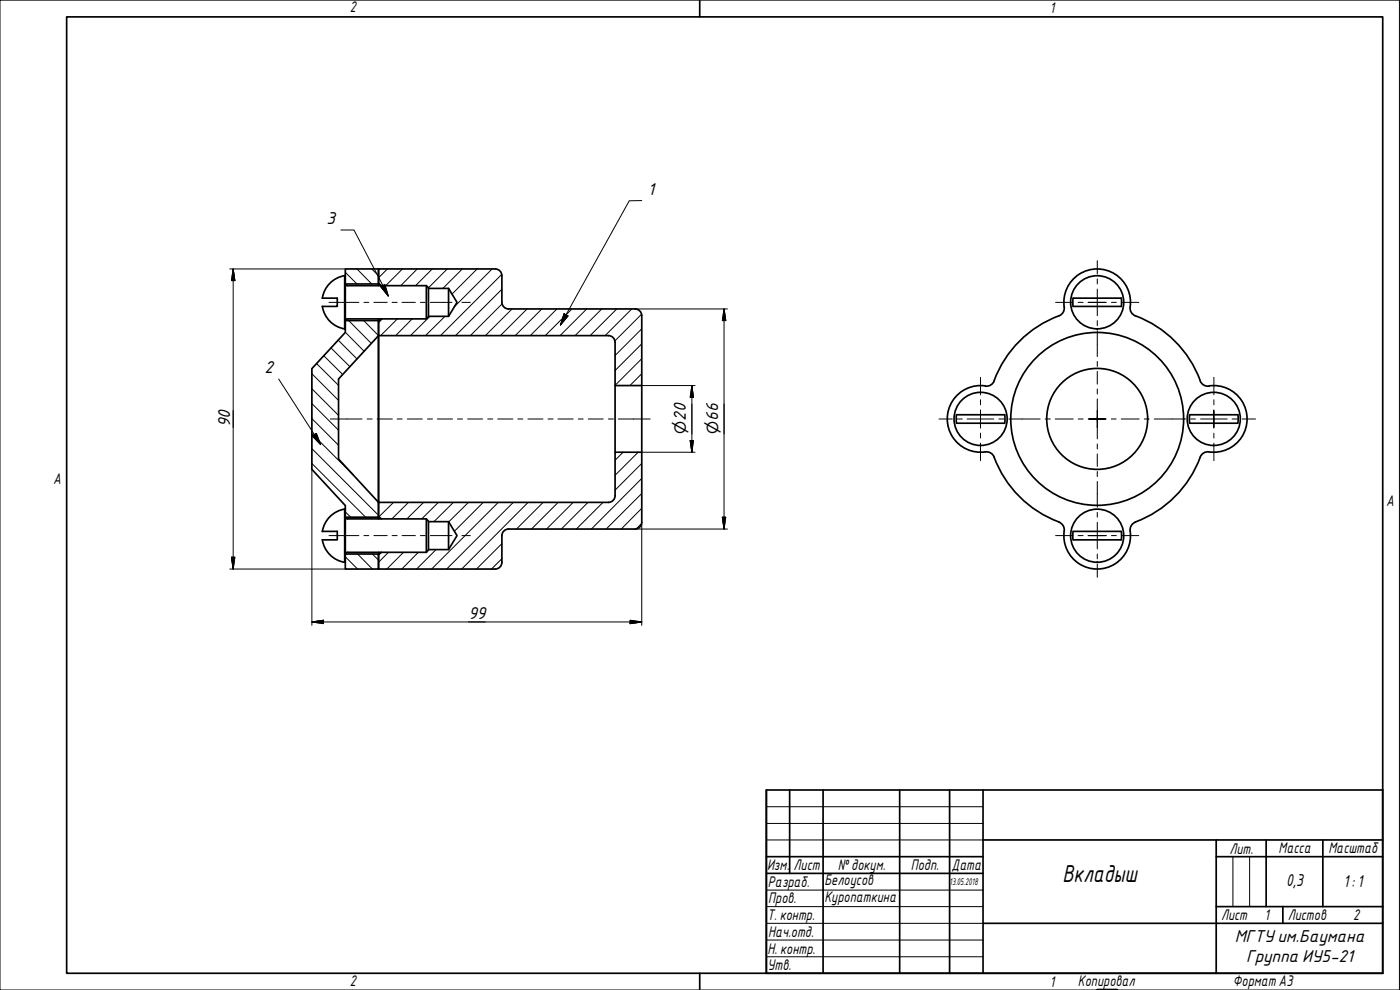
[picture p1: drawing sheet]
<svg xmlns="http://www.w3.org/2000/svg" width="420mm" height="297mm" viewBox="0 0 420 297" stroke-linecap="round" stroke-linejoin="round" font-family="sans-serif">
<g fill="none" stroke="#000" stroke-width=".51">
<path d="M103.5 82.7a8.1 8.1 0 0 0-6.8 6.7l4.5 .1v2.4h-4.5a8.2 8.2 0 0 0 6.8 6.8M103.6 96.2h10v4.5l-12 13v24l12 13v4.5h-10M103.6 98.7v1l-10 10.9v30.2l10 10.9v1M103.6 82.7v-2h10v4.5h-10M103.6 82.7v16M103.6 82.7h-.2v16h.2M103.6 85l.2 .5 .5 .2h23.7M113.6 85.2v.5M113.6 95.7v.5M128 85.7l.6 .6v8.7l-.6 .7M128 95.7h-23.7l-.5 .2-.2 .4M128 85.7v10"/>
<path d="M128.6 86.5h6l2.6 4.2-2.6 4.2h-6M134.6 86.5v8.4M148.6 80.7h-35v4.2l.8 .8M148.6 80.7a2 2 0 0 1 2 2M150.6 82.7v8a2 2 0 0 0 2 2h38M190.6 92.7a2 2 0 0 1 2 2M192.6 94.7v21h-8v-13a2 2 0 0 0-2-2h-69v-4.2l.8-.8M322.1 89.4v2.5M322.1 89.5l14.4-.1v2.6M322.1 91.9h14.4M340.7 94.7a33.2 33.2 0 0 1 19.8 20.1 2.45 2.45 0 0 0 2.3 1M340.7 94.8a2.79 2.79 0 0 1-1.4-3.7 10 10 0 0 0-10.9-10.4 10 10 0 0 0-9 12 2.45 2.45 0 0 1-1.6 2.1 32.9 32.9 0 0 0-19.5 19.4"/>
<path d="M113.6 100.7v50M184.6 115.7v20M192.6 115.7v20M295.7 115.8a10 10 0 0 0-11.4 10.2 10 10 0 0 0 12 9.6 2.45 2.45 0 0 1 2.1 1.6M298.4 114.3a2.44 2.44 0 0 1-2.7 1.5M362.8 115.8a10 10 0 0 1 11.5 10.2 10 10 0 0 1-12 9.6 2.41 2.41 0 0 0-2.1 1.5 33 33 0 0 1-19.5 19.5M287.1 124.4v2.5M287.1 124.4h14.4M287.1 127h14.4M298.3 137.1a33 33 0 0 0 19.5 19.5M301.5 124.4v2.5M357 124.4v2.5"/>
<path d="M357.1 124.4h14.4M357.1 127h14.4M371.5 124.4v2.5M96.7 159.4h4.5v2.6h-4.5a8.1 8.1 0 0 0 6.8 6.7M103.5 152.7a8.1 8.1 0 0 0-6.8 6.8M103.6 152.7v16M103.6 152.7h-.2v16M103.6 155l.2 .5 .5 .2h23.7M113.6 155.2v.5M114.4 155.7l-.8-.8v-4.2h69a2 2 0 0 0 2-2v-13h8v21a2 2 0 0 1-2 2M128 155.7l.6 .7v8.6l-.6 .7M128 155.7v10"/>
<path d="M128.6 156.5h6l2.6 4.2-2.6 4.2h-6M134.6 156.5v8.4M190.6 158.7h-38a2 2 0 0 0-2 2v8a2 2 0 0 1-2 2M322.1 159.5v2.5M322.1 159.4h14.4M336.5 159.5v2.5h-14.4M340.7 156.7a2.8 2.8 0 0 0-1.4 3.7 10 10 0 0 1-10.9 10.3 10 10 0 0 1-9-12 2.45 2.45 0 0 0-1.6-2M103.4 168.7h.2M103.6 166.2h10v4.5h-10v-2M113.6 165.7v.5M114.4 165.7l-.8 .8v4.2h35M128 165.7h-23.7l-.5 .2-.2 .5"/>
<circle cx="329.3" cy="90.7" r="8"/>
<circle cx="294.3" cy="125.7" r="8"/>
<circle cx="329.3" cy="125.7" r="25.9"/>
<circle cx="329.3" cy="125.7" r="15.1"/>
<circle cx="364.3" cy="125.7" r="8"/>
<circle cx="329.3" cy="160.7" r="8"/>
</g>
<path d="M329.3 297h6z" fill="#000" stroke="#000" stroke-width=".7"/>
<path d="M20 5.1h395v286.9h-395zM210 0v5.1M210 292v5" fill="none" stroke="#000" stroke-width=".51"/>
<path d="M0 0h420v297h-420z" fill="none" stroke="#000" stroke-width=".3"/>
<g fill="none" stroke="#000" stroke-width=".51">
<path d="M230 237h185v55h-185zM237 237v25.1M247 237v55M270 237v55M285 237v55M295 237v55M230 257h65M295 252h120M365 257h50M365 252v40M380 252v20M397 252v20"/>
<path d="M230 262.1h65M295 277h120M365 272h50M385 272v5"/>
</g>
<path d="M230 242h65M230 247.1h65M230 252h65M370 257v15M375 257v15M230 267.1h65M230 272h65M230 277h65M230 282.1h65M230 287.1h65" fill="none" stroke="#000" stroke-width=".3"/>
<g fill="none" stroke="#000" stroke-width=".3">
<path d="M103.6 99.7l5.7 5.7M103.6 81.7l3.5 3.5M104.6 96.2l6.8 6.8M107.1 80.7l4.5 4.5M109.2 96.2l4.4 4.5M111.6 80.7l2 2M113.6 96.2h.1M114.7 95.7l-1.1 1.1M116.3 80.7l-2.7 2.7M119.3 95.7l-5.1 5M120.8 80.7l-5 5M123.7 95.7l-5 5"/>
<path d="M125.2 80.7l-4.9 5M129 94.9l-5.8 5.8M129.7 80.7l-5 5M133.5 94.9l-5.8 5.8M134.2 80.7l-5.6 5.6M138.7 80.7l-5.8 5.8M143.2 80.7l-7.6 7.6M147.7 80.7l-11.4 11.4M150.6 82.3l-18.4 18.4M150.6 86.8l-13.9 13.9M150.7 91.2l-9.5 9.5M153.7 92.7l-8 8"/>
<path d="M158.2 92.7l-8 8M162.6 92.7l-8 8M167.1 92.7l-8 8M171.6 92.7l-8 8M176.1 92.7l-8 8M180.6 92.7l-8 8M185.1 92.7l-8 8M189.6 92.7l-8 8M192.5 94.3l-8 8M192.6 98.7l-8 8M93.6 116.6l8 8M93.6 112.1l8 8"/>
<path d="M95 109.1l6.6 6.5M97.2 106.7l5.7 5.7M99.3 104.4l5.7 5.6M101.5 102l5.6 5.7M192.6 112.1l-3.6 3.6M192.6 107.6l-8 8M192.6 103.2l-8 8M93.6 139.1l16.1 16.1M93.6 134.6l20 20M93.6 130.1l12.6 12.6M93.6 125.6l8 8M93.6 121.1l8 8"/>
<path d="M187 135.7l-2.4 2.4M191.5 135.7l-6.9 6.9M192.6 139.1l-8 8M103.6 153.6l1.7 1.6M113.6 150.7h.1M118.1 150.7l-4.4 4.4M122.6 150.7l-5 5M127.1 150.7l-5 5M131.6 150.7l-5 5M136.1 150.7l-5.9 5.8M140.6 150.7l-5.9 5.9M145 150.7l-8.7 8.7"/>
<path d="M149.5 150.7l-20 20M154.1 150.7l-20.1 20M158.5 150.7l-19.9 20M163 150.7l-8 8M167.5 150.7l-8 8M172 150.7l-8 8M176.5 150.7l-8 8M181 150.7l-8 8M192.5 157.1l-1.5 1.5M192.6 152.5l-6.2 6.2M192.6 148.1l-10.7 10.6M192.6 143.6l-15.1 15.1"/>
<path d="M103.6 167.1l3.7 3.6M107.3 166.2l4.5 4.5M111.8 166.2l1.8 1.9M116.6 165.7l-3 3M121.1 165.7l-5 5M125.5 165.7l-4.9 5M130.9 164.9l-5.9 5.8M150.6 167.6l-3.1 3.1M150.6 163.1l-7.6 7.6"/>
</g>
<g fill="none" stroke="#000" stroke-width=".3">
<path d="M316.8 90.7h5.2M323.5 90.7h1.6M326.5 90.7h2.8h-2.5M331.8 90.7h-2.5h2.7M333.6 90.7h1.4M336.5 90.7h5.3M294.3 113.2v5.3M294.3 119.9v1.6M364.3 113.2v5.3M364.3 119.9v1.6M294.3 128.2v-2.5v2.7M294.3 123v2.7v-2.5"/>
<path d="M294.3 130v1.4M294.3 133v5.2M326.8 125.7h2.5h-2.5M329.3 123.2v2.5v-2.5M329.3 128.2v-2.5v2.5M331.8 125.7h-2.5h2.5M364.3 128.2v-2.5v2.7M364.3 123v2.7v-2.5M364.3 130v1.4M364.3 133v5.2M316.8 160.7h5.2M323.5 160.7h1.6"/>
<path d="M326.5 160.7h2.8h-2.5M331.8 160.7h-2.5h2.7M333.6 160.7h1.4M336.5 160.7h5.3"/>
</g>
<g fill="none" stroke="#000" stroke-width=".3">
<path d="M329.3 78.2v4M98.7 90.7h9M109.2 90.7h1.5M112.2 90.7h4M117.7 90.7h1.5M120.6 90.7h4.1M126.2 90.7h1.4M129.2 90.7h6.4M138.6 90.7h2.6M329.3 83.7v1.5M329.3 86.7v8M329.3 96.2v1.5"/>
<path d="M329.3 99.2v7.8M329.3 108.4v1.6M329.3 111.4v3.8M329.3 116.7v1.5M329.3 119.7v3.7M99.1 125.7h9.5M110.2 125.7h1.5M113.2 125.7h4.5M119.2 125.7h1.5M122.2 125.7h4.5M128.3 125.7h1.5M131.3 125.7h4.5"/>
<path d="M137.3 125.7h1.5M140.3 125.7h4.5M146.4 125.7h1.5M149.4 125.7h4.5M155.4 125.7h1.5M158.4 125.7h4.5M164.5 125.7h1.5M167.4 125.7h4.6M173.5 125.7h1.5M176.5 125.7h4.5M182.6 125.7h1.5M185.5 125.7h9.6"/>
<path d="M281.8 125.7h4M287.3 125.7h1.5M290.3 125.7h8M299.8 125.7h1.5M302.8 125.7h9.4M313.7 125.7h1.5M316.7 125.7h5.4M323.6 125.7h1.5M326.6 125.7h5.4M329.3 125v1.5M329.3 127.9v3.8M329.3 133.2v1.5"/>
<path d="M329.3 136.2v3.7M333.5 125.7h1.5M336.5 125.7h5.4M343.4 125.7h1.5M346.4 125.7h9.4M357.3 125.7h1.5M360.3 125.7h8M369.8 125.7h1.5M372.8 125.7h4M329.3 141.5v1.5M329.3 144.4v7.8M329.3 153.7v1.5"/>
<path d="M329.3 156.7v8M98.7 160.7h9M109.2 160.7h1.5M112.2 160.7h4M117.7 160.7h1.5M120.6 160.7h4.1M126.2 160.7h1.4M129.2 160.7h6.4M138.6 160.7h2.6M329.3 166.2v1.5M329.3 169.2v4"/>
</g>
<g fill="none" stroke="#000" stroke-width=".3">
<path d="M69 80.7h34.6M70 80.7l.5 3.5h-1zM70 80.7v90M190.6 92.7h27.7M217.3 92.7l.5 3.5h-1zM217.3 92.7v66M192.6 115.7h16M207.6 115.7l.5 3.5h-1zM207.6 115.7v20M192.6 135.7h16M207.1 132.2h1l-.5 3.5zM93.6 140.8v46.8"/>
<path d="M190.6 158.7h27.7M192.6 156.7v30.9M216.8 155.2h1l-.5 3.5zM69 170.7h34.6M69.5 167.2h1l-.5 3.5zM93.6 186.6l3.5-.5v1zM93.6 186.6h99M189.1 186.1l3.5 .5-3.5 .5z"/>
</g>
<g fill="#000" stroke="#000" stroke-width=".3">
<path d="M70 80.7l.5 3.5zM70 80.7l.5 3.5h-1zM217.3 92.7l.5 3.5zM217.3 92.7l.5 3.5h-1zM207.6 115.7l.5 3.5zM207.6 115.7l.5 3.5h-1zM207.1 132.2l.5 3.5zM207.1 132.2h1l-.5 3.5zM216.8 155.2l.5 3.5zM216.8 155.2h1l-.5 3.5zM69.5 167.2l.5 3.5zM69.5 167.2h1l-.5 3.5z"/>
<path d="M93.6 186.6l3.5-.5zM93.6 186.6l3.5-.5v1zM189.1 187.1l3.5-.5zM189.1 186.1l3.5 .5-3.5 .5z"/>
</g>
<path d="M102.3 69h3.9l10.3 19.8M192.6 60.2h-3.8l-20.6 37.3M114.3 86l1.2-.6 1 3.4zM169.3 94.2l1.2 .6-2.3 2.7zM83.6 113.7l12.6 19.6M93.7 130.8l1.2-.8 1.3 3.3z" fill="none" stroke="#000" stroke-width=".3"/>
<path d="M114.3 86l2.2 2.8zM114.3 86l1.2-.6 1 3.4zM169.3 94.2l-1.1 3.3zM169.3 94.2l1.2 .6-2.3 2.7zM93.7 130.8l2.5 2.5zM93.7 130.8l1.2-.8 1.3 3.3z" fill="#000" stroke="#000" stroke-width=".3"/>
<text font-size="7" x="318.8" y="264.6">Вкладыш</text>
<g font-size="5">
<text x="194.4" y="58.5">1</text>
<text x="98" y="67.3">3</text>
<text x="79.4" y="111.9">2</text>
<text x="69.1" y="128.3" transform="rotate(-90 69.1 128.3)">90</text>
<text x="140.6" y="185.7">99</text>
<text x="386" y="265.9">0,3</text>
<text x="403.2" y="266.2">1: 1</text>
<text x="370.6" y="282.7">МГТУим.Баумана</text>
<text x="374" y="288.6">Группа ИУ5-21</text>
</g>
<g font-size="4.6">
<text x="205.9" y="130.2" transform="rotate(-90 205.9 130.2)">⌀20</text>
<text x="215.5" y="130.2" transform="rotate(-90 215.5 130.2)">⌀66</text>
</g>
<g font-size="4.4">
<text x="105" y="3.7">2</text>
<text x="315" y="3.8">1</text>
<text x="16" y="145.2">A</text>
<text x="416" y="151.7">A</text>
<text x="369" y="256.1">Лит.</text>
<text x="383.7" y="256.1">Масса</text>
<text x="398.7" y="256.1">Масштаб</text>
<text x="230.2" y="261.1">Изм.</text>
<text x="238.2" y="261.1">Лист</text>
<text x="251.5" y="261">№докум.</text>
<text x="273.4" y="261.2">Подп.</text>
<text x="285.6" y="261.2">Дата</text>
<text x="230.4" y="266.1">Разраб.</text>
<text x="247.4" y="265.7">Белоусов</text>
<text x="230.6" y="271.1">Пров.</text>
<text x="247.4" y="270.6">Куропаткина</text>
<text x="230.3" y="276.1">Т. контр.</text>
<text x="230.5" y="281.1">Нач.отд.</text>
<text x="366.5" y="276.1">Лист</text>
<text x="379.5" y="276.1">1</text>
<text x="386.5" y="276.1">Листов</text>
<text x="406.1" y="276">2</text>
<text x="230.4" y="286.1">Н. контр.</text>
<text x="230.3" y="291.1">Утв.</text>
<text x="105" y="295.9">2</text>
<text x="315" y="296.1">1</text>
<text x="323.5" y="295.8">Копировал</text>
<text x="370" y="295.8">Формат А3</text>
</g>
<text font-size="2.8" x="285" y="265.5">13.05.2018</text>
</svg>
